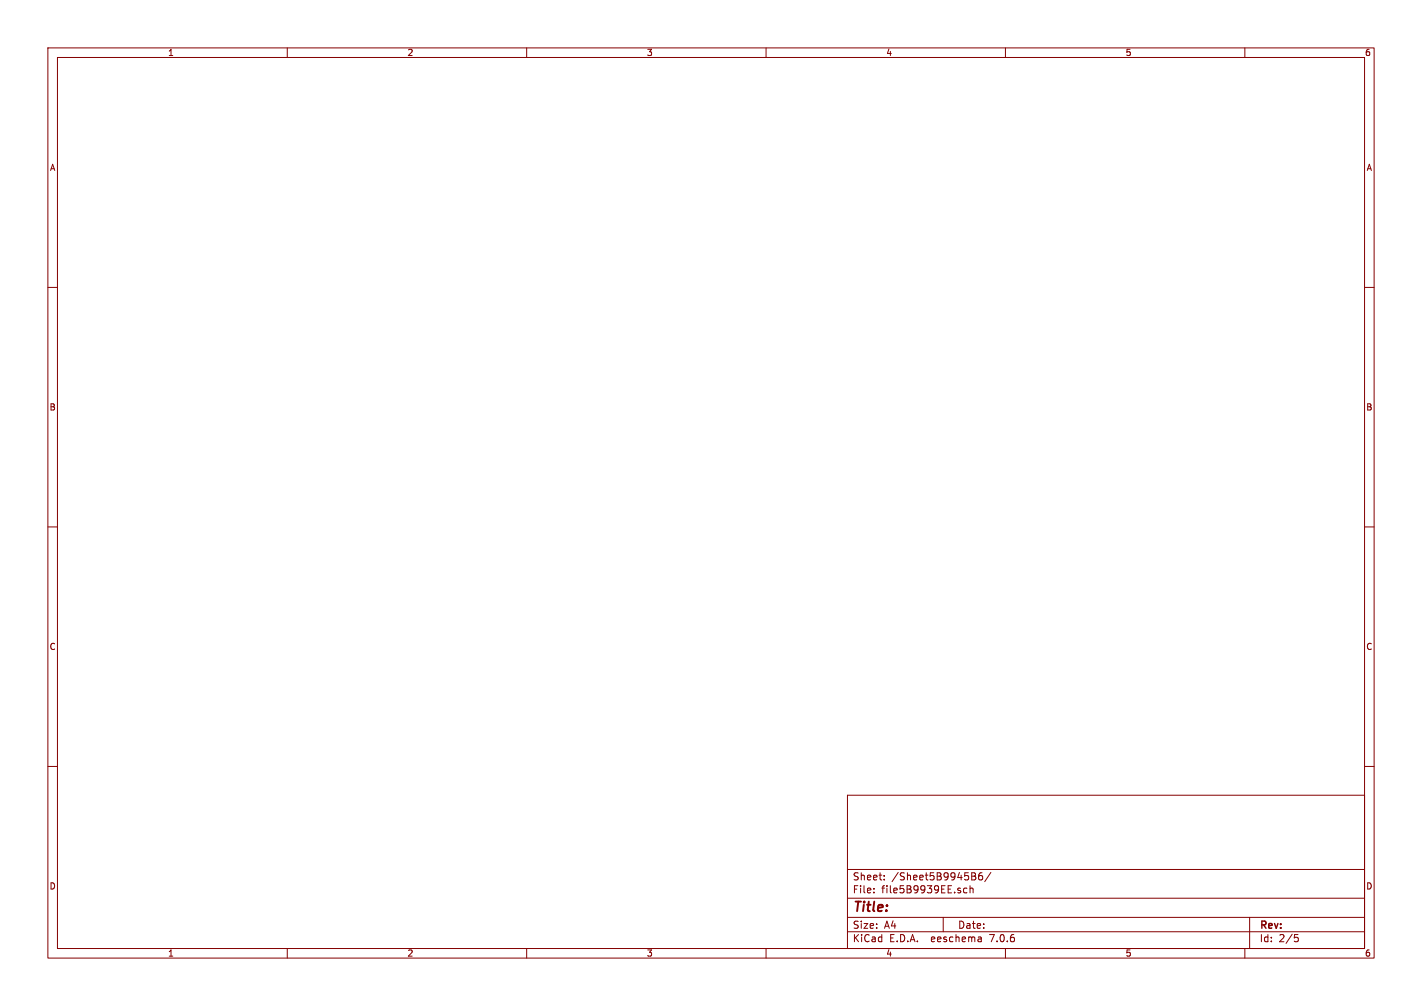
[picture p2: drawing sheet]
<svg xmlns="http://www.w3.org/2000/svg" width="297mm" height="210mm" viewBox="0 0 297 210" stroke-linecap="round" stroke-linejoin="round" font-family="sans-serif">
<g fill="none" stroke="#840000" stroke-width=".21">
<path d="M10 10h277v190h-277zM12 12h273v186h-273zM60 10v2M110 10v2M160 10v2M210 10v2M260 10v2M10 60h2M285 60h2M10 110h2M285 110h2M10 160h2"/>
<path d="M285 160h2M177 166h108v32h-108zM60 198v2M110 198v2M160 198v2M177 194.5h108M177 191.5h108M177 187.5h108M177 181.5h108M182.5 186.3v.1M182.5 185.5v.1M184.7 183.6v.1"/>
<path d="M184.7 182.8v.1M197 191.5v3M202 185.5l-.5-.1-.3 .3 .2 .6h.6M202.6 185.5l.2-.1 .4 .1v.9M202.6 184.9v1.5M203 182.2l.7 .1v.3l-.2 .3M203 182.9h.5M203.5 182.9l.3 .3-.1 .4-.7 .1M204.9 195.7l.1 .9M205 196.5l-.2 .1M205 196h-.2M205.1 182.2l-.4 .1a1.01 1.01 0 0 0 0 1.4l.5-.1v-.5l-.2-.3h-.5l-.1 .3"/>
<path d="M207 182.1l-1.3 2M210 198v2M260 198v2M261 191.5v6.5M270.4 195.1h.7M270.5 195.7h.4l.3 .3-.2 .5-.5 .1"/>
</g>
<text font-size="2.8" fill="#840000" x="178" y="190.9">Title:</text>
<g font-size="2.1" fill="#840000">
<text x="178" y="184">Sheet:</text>
<text x="186.2" y="184">/Sheet5B9945B6/</text>
<text x="178" y="186.7">File:</text>
<text x="184.1" y="186.7">file5B9939EE.sch</text>
<text x="178" y="196.9">KiCad</text>
<text x="178" y="194.1">Size:</text>
<text x="184.7" y="194.1">A4</text>
<text x="185.7" y="196.9">E.D.A.</text>
<text x="194.6" y="196.9">eeschema</text>
<text x="200" y="194.1">Date:</text>
<text x="207" y="196.9">7.0.6</text>
<text x="263" y="194.3">Rev:</text>
<text x="263" y="196.9">Id:</text>
<text x="267.1" y="196.9">2/5</text>
</g>
<g font-size="1.8" fill="#840000">
<text x="35" y="11.9">1</text>
<text x="85" y="11.9">2</text>
<text x="135" y="11.9">3</text>
<text x="185" y="11.9">4</text>
<text x="235" y="11.9">5</text>
<text x="285" y="11.9">6</text>
<text x="10.3" y="35.9">A</text>
<text x="285.3" y="35.9">A</text>
<text x="10.3" y="85.9">B</text>
<text x="285.3" y="85.9">B</text>
<text x="10.3" y="135.9">C</text>
<text x="285.3" y="135.9">C</text>
<text x="10.3" y="185.9">D</text>
<text x="285.3" y="185.9">D</text>
<text x="35" y="199.9">1</text>
<text x="85" y="199.9">2</text>
<text x="135" y="199.9">3</text>
<text x="185" y="199.9">4</text>
<text x="235" y="199.9">5</text>
<text x="285" y="199.9">6</text>
</g>
</svg>
